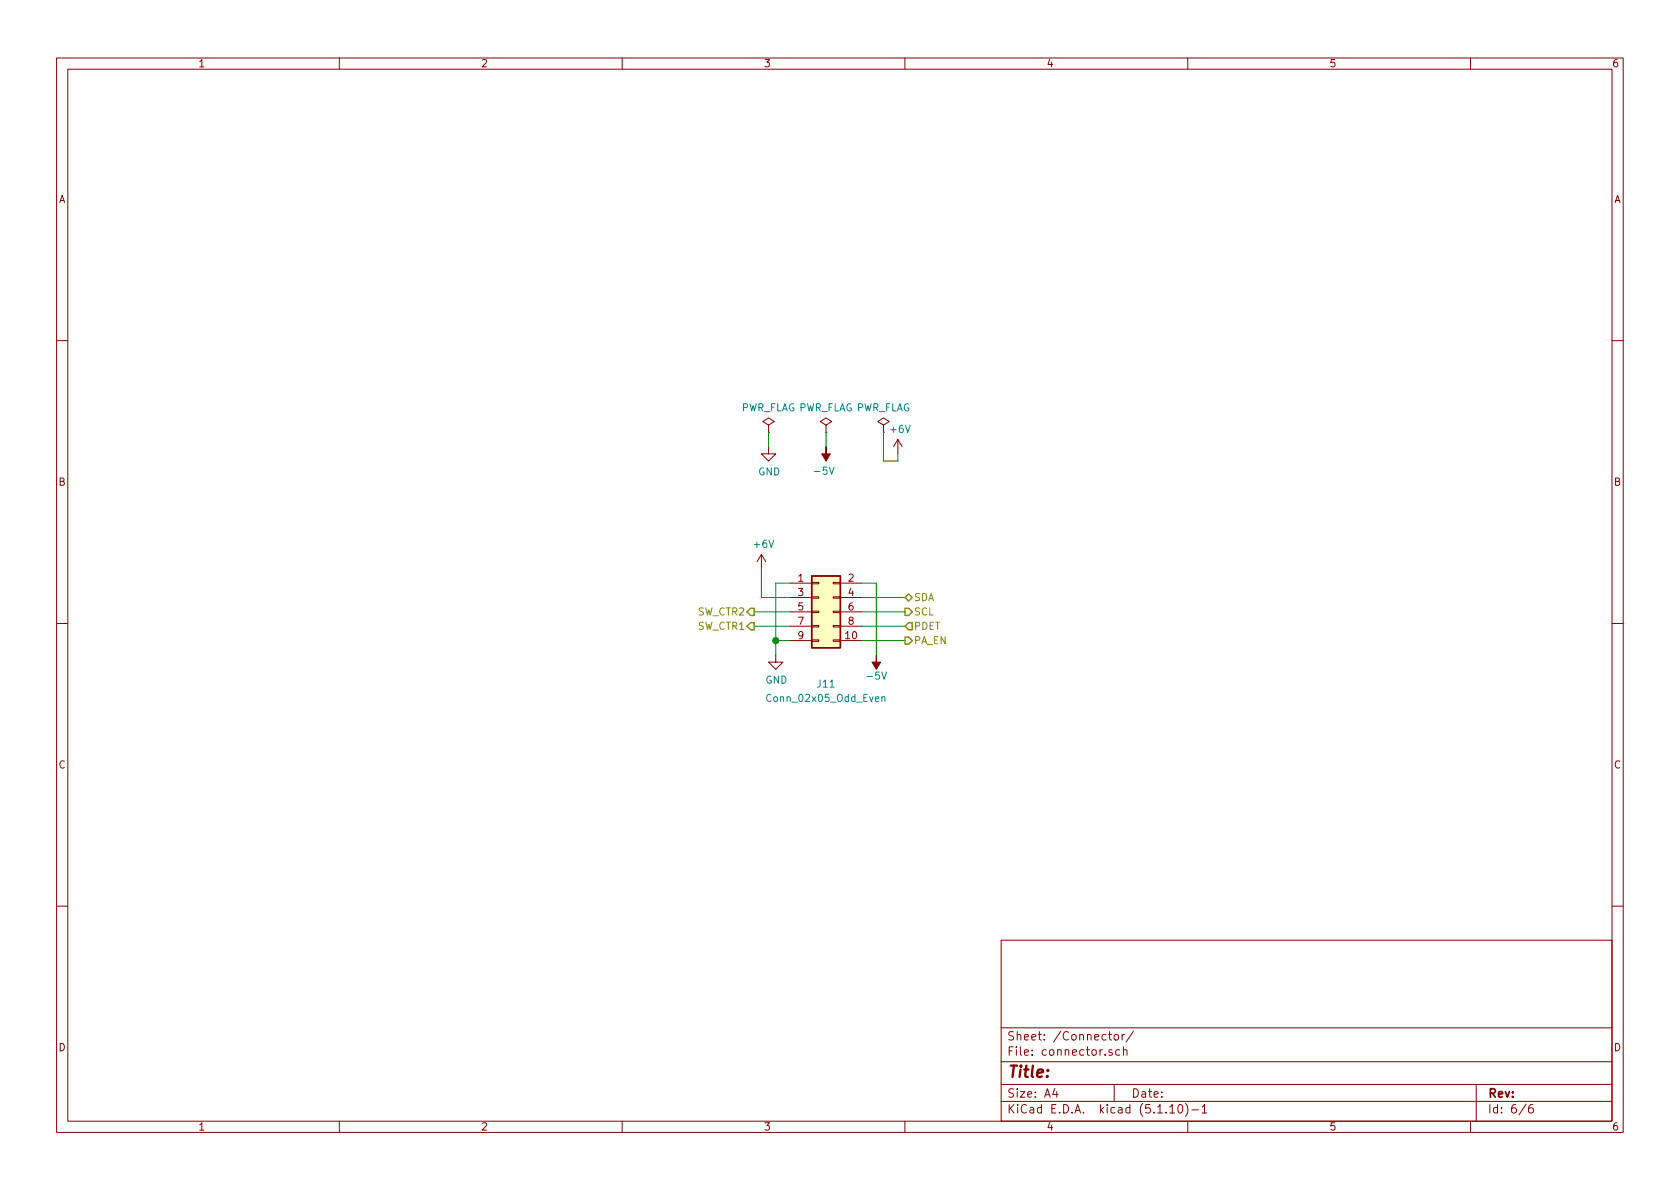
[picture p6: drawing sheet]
EESchema Schematic File Version 4
EELAYER 30 0
EELAYER END
$Descr A4 11693 8268
encoding utf-8
Sheet 6 6
Title ""
Date ""
Rev ""
Comp ""
Comment1 ""
Comment2 ""
Comment3 ""
Comment4 ""
$EndDescr
Text HLabel 6300 4450 2    50   Output ~ 0
PA_EN
Text HLabel 5250 4350 0    50   Output ~ 0
SW_CTR1
Text HLabel 5250 4250 0    50   Output ~ 0
SW_CTR2
Text HLabel 6300 4150 2    50   BiDi ~ 0
SDA
Text HLabel 6300 4250 2    50   Output ~ 0
SCL
Text HLabel 6300 4350 2    50   Input ~ 0
PDET
$Comp
L power:GND #PWR0109
U 1 1
P 5350 3100
F 0 "#PWR0109" H 5350 2850 50  0001 C CNN
F 1 "GND" H 5355 2927 50  0000 C CNN
F 2 "" H 5350 3100 50  0001 C CNN
F 3 "" H 5350 3100 50  0001 C CNN
	1    5350 3100
	1    0    0    -1  
$EndComp
$Comp
L power:PWR_FLAG #FLG0101
U 1 1
P 5350 3000
F 0 "#FLG0101" H 5350 3075 50  0001 C CNN
F 1 "PWR_FLAG" H 5350 3173 50  0000 C CNN
F 2 "" H 5350 3000 50  0001 C CNN
F 3 "~" H 5350 3000 50  0001 C CNN
	1    5350 3000
	1    0    0    -1  
$EndComp
Wire Wire Line
	5350 3000 5350 3100
$Comp
L power:-5V #PWR0110
U 1 1
P 5750 3100
F 0 "#PWR0110" H 5750 3200 50  0001 C CNN
F 1 "-5V" H 5765 3273 50  0000 C CNN
F 2 "" H 5750 3100 50  0001 C CNN
F 3 "" H 5750 3100 50  0001 C CNN
	1    5750 3100
	-1   0    0    1   
$EndComp
$Comp
L power:PWR_FLAG #FLG0102
U 1 1
P 5750 3000
F 0 "#FLG0102" H 5750 3075 50  0001 C CNN
F 1 "PWR_FLAG" H 5750 3173 50  0000 C CNN
F 2 "" H 5750 3000 50  0001 C CNN
F 3 "~" H 5750 3000 50  0001 C CNN
	1    5750 3000
	1    0    0    -1  
$EndComp
Wire Wire Line
	5750 3000 5750 3100
$Comp
L power:+6V #PWR0111
U 1 1
P 6250 3150
F 0 "#PWR0111" H 6250 3000 50  0001 C CNN
F 1 "+6V" H 6265 3323 50  0000 C CNN
F 2 "" H 6250 3150 50  0001 C CNN
F 3 "" H 6250 3150 50  0001 C CNN
	1    6250 3150
	1    0    0    -1  
$EndComp
$Comp
L power:PWR_FLAG #FLG0103
U 1 1
P 6150 3000
F 0 "#FLG0103" H 6150 3075 50  0001 C CNN
F 1 "PWR_FLAG" H 6150 3173 50  0000 C CNN
F 2 "" H 6150 3000 50  0001 C CNN
F 3 "~" H 6150 3000 50  0001 C CNN
	1    6150 3000
	1    0    0    -1  
$EndComp
Wire Wire Line
	6150 3000 6150 3200
Wire Wire Line
	6150 3200 6250 3200
Wire Wire Line
	6250 3200 6250 3150
Wire Wire Line
	6000 4250 6300 4250
Wire Wire Line
	6000 4350 6300 4350
$Comp
L power:+6V #PWR0107
U 1 1
P 5300 3950
F 0 "#PWR0107" H 5300 3800 50  0001 C CNN
F 1 "+6V" H 5315 4123 50  0000 C CNN
F 2 "" H 5300 3950 50  0001 C CNN
F 3 "" H 5300 3950 50  0001 C CNN
	1    5300 3950
	1    0    0    -1  
$EndComp
$Comp
L power:GND #PWR0108
U 1 1
P 5400 4550
F 0 "#PWR0108" H 5400 4300 50  0001 C CNN
F 1 "GND" H 5405 4377 50  0000 C CNN
F 2 "" H 5400 4550 50  0001 C CNN
F 3 "" H 5400 4550 50  0001 C CNN
	1    5400 4550
	1    0    0    -1  
$EndComp
$Comp
L power:-5V #PWR0112
U 1 1
P 6100 4550
F 0 "#PWR0112" H 6100 4650 50  0001 C CNN
F 1 "-5V" H 6100 4700 50  0000 C CNN
F 2 "" H 6100 4550 50  0001 C CNN
F 3 "" H 6100 4550 50  0001 C CNN
	1    6100 4550
	-1   0    0    1   
$EndComp
Wire Wire Line
	5250 4250 5500 4250
Wire Wire Line
	5250 4350 5500 4350
Wire Wire Line
	6300 4450 6000 4450
Wire Wire Line
	6000 4150 6300 4150
Wire Wire Line
	5400 4050 5500 4050
Wire Wire Line
	5400 4050 5400 4450
Wire Wire Line
	5300 3950 5300 4150
$Comp
L Connector_Generic:Conn_02x05_Odd_Even J11
U 1 1
P 5700 4250
F 0 "J11" H 5750 3750 50  0000 C CNN
F 1 "Conn_02x05_Odd_Even" H 5750 3650 50  0000 C CNN
F 2 "Connector_IDC:IDC-Header_2x05_P2.54mm_Vertical" H 5700 4250 50  0001 C CNN
F 3 "~" H 5700 4250 50  0001 C CNN
	1    5700 4250
	1    0    0    -1  
$EndComp
Wire Wire Line
	5300 4150 5500 4150
Wire Wire Line
	5500 4450 5400 4450
Connection ~ 5400 4450
Wire Wire Line
	5400 4450 5400 4550
Wire Wire Line
	6100 4050 6100 4550
Wire Wire Line
	6100 4050 6000 4050
$EndSCHEMATC
